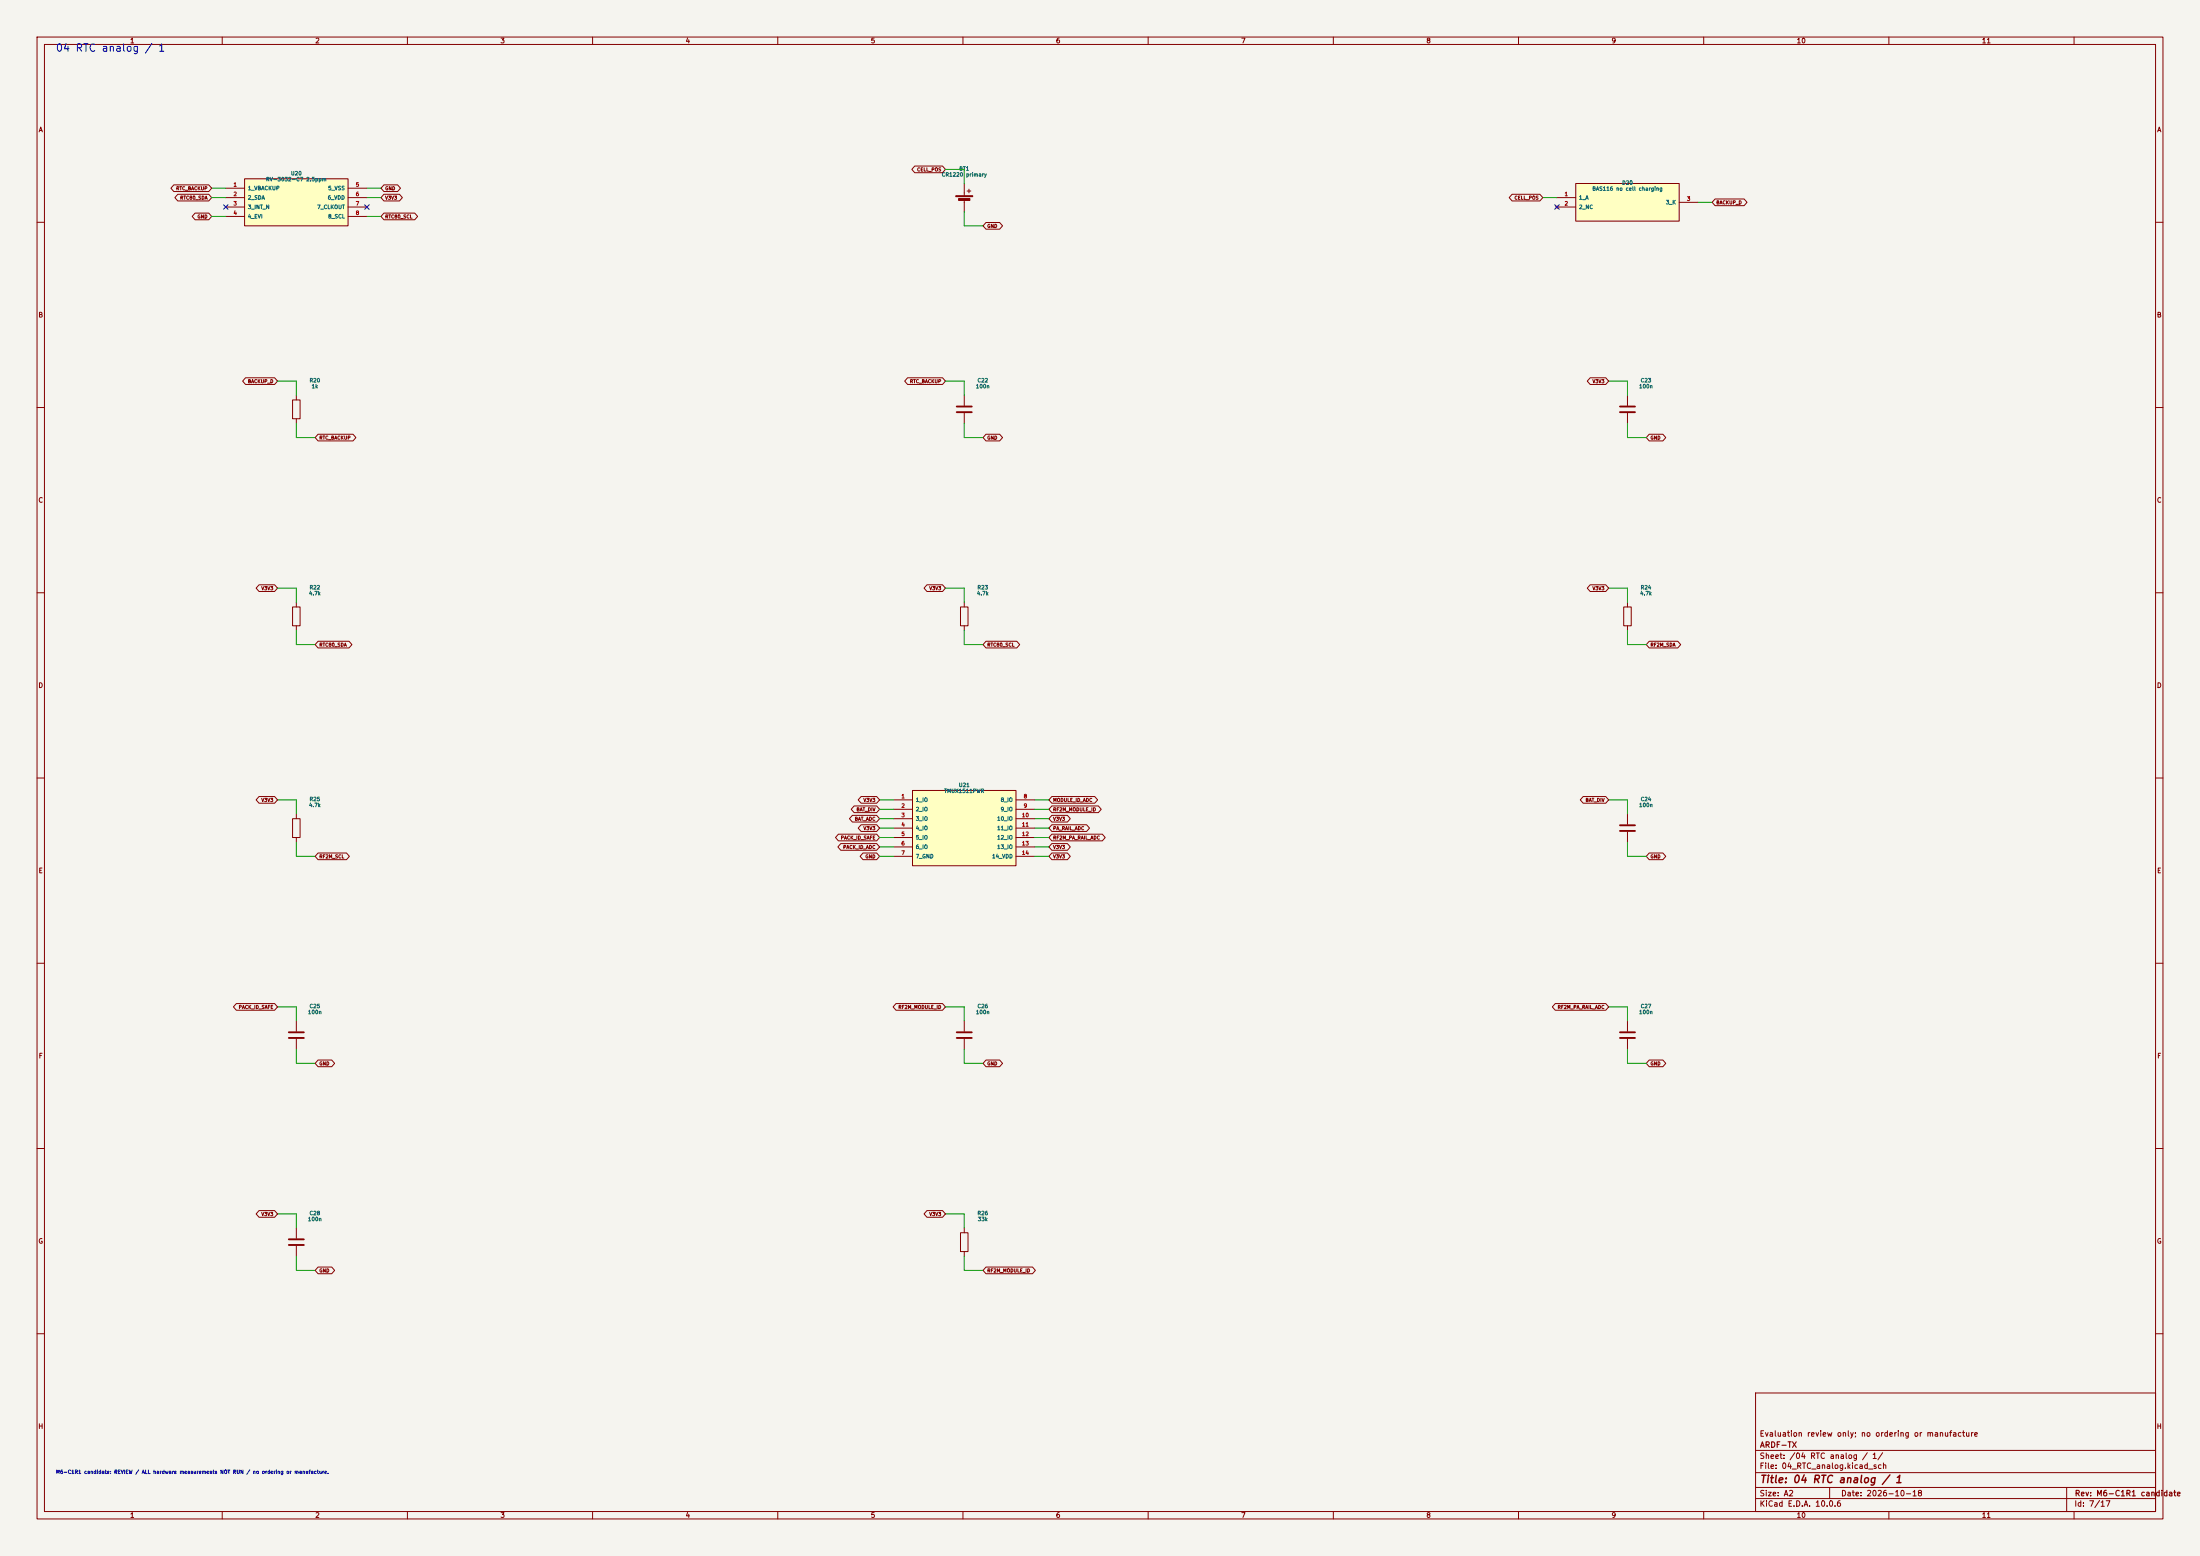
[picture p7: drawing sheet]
(kicad_sch (version 20250114) (generator "eeschema") (generator_version "10.0") (paper "A2") (title_block (title "04 RTC analog / 1") (date "2026-10-18") (rev "M6-C1R1 candidate") (company "ARDF-TX") (comment 1 "Evaluation review only; no ordering or manufacture")) (lib_symbols (symbol "ARDF_CTL:Battery_Cell" (pin_numbers (hide yes)) (pin_names (offset 0) (hide yes)) (exclude_from_sim no) (in_bom yes) (on_board yes) (in_pos_files yes) (duplicate_pin_numbers_are_jumpers no) (property "Reference" "BT" (at 2.54 2.54 0) (show_name no) (do_not_autoplace no) (effects (font (size 1.27 1.27)) (justify left))) (property "Value" "Battery_Cell" (at 2.54 0 0) (show_name no) (do_not_autoplace no) (effects (font (size 1.27 1.27)) (justify left))) (property "Footprint" "" (at 0 1.524 90) (show_name no) (do_not_autoplace no) (hide yes) (effects (font (size 1.27 1.27)))) (property "Datasheet" "" (at 0 1.524 90) (show_name no) (do_not_autoplace no) (hide yes) (effects (font (size 1.27 1.27)))) (property "Description" "Single-cell battery" (at 0 0 0) (show_name no) (do_not_autoplace no) (hide yes) (effects (font (size 1.27 1.27)))) (property "Sim.Device" "V" (at 0 0 0) (show_name no) (do_not_autoplace no) (hide yes) (effects (font (size 1.27 1.27)))) (property "Sim.Type" "DC" (at 0 0 0) (show_name no) (do_not_autoplace no) (hide yes) (effects (font (size 1.27 1.27)))) (property "Sim.Pins" "1=+ 2=-" (at 0 0 0) (show_name no) (do_not_autoplace no) (hide yes) (effects (font (size 1.27 1.27)))) (property "ki_keywords" "battery cell" (at 0 0 0) (show_name no) (do_not_autoplace no) (hide yes) (effects (font (size 1.27 1.27)))) (symbol "Battery_Cell_0_1" (rectangle (start -2.286 1.778) (end 2.286 1.524) (stroke (width 0) (type default)) (fill (type outline))) (rectangle (start -1.524 1.016) (end 1.524 0.508) (stroke (width 0) (type default)) (fill (type outline))) (polyline (pts (xy 0 1.778) (xy 0 2.54)) (stroke (width 0) (type default)) (fill (type none))) (polyline (pts (xy 0 0.762) (xy 0 0)) (stroke (width 0) (type default)) (fill (type none))) (polyline (pts (xy 0.762 3.048) (xy 1.778 3.048)) (stroke (width 0.254) (type default)) (fill (type none))) (polyline (pts (xy 1.27 3.556) (xy 1.27 2.54)) (stroke (width 0.254) (type default)) (fill (type none)))) (symbol "Battery_Cell_1_1" (pin passive line (at 0 5.08 270) (length 2.54) (name "+" (effects (font (size 1.27 1.27)))) (number "1" (effects (font (size 1.27 1.27))))) (pin passive line (at 0 -2.54 90) (length 2.54) (name "-" (effects (font (size 1.27 1.27)))) (number "2" (effects (font (size 1.27 1.27)))))) (embedded_fonts no)) (symbol "ARDF_CTL:C" (pin_numbers (hide yes)) (pin_names (offset 0.254)) (exclude_from_sim no) (in_bom yes) (on_board yes) (in_pos_files yes) (duplicate_pin_numbers_are_jumpers no) (property "Reference" "C" (at 0.635 2.54 0) (show_name no) (do_not_autoplace no) (effects (font (size 1.27 1.27)) (justify left))) (property "Value" "C" (at 0.635 -2.54 0) (show_name no) (do_not_autoplace no) (effects (font (size 1.27 1.27)) (justify left))) (property "Footprint" "" (at 0.9652 -3.81 0) (show_name no) (do_not_autoplace no) (hide yes) (effects (font (size 1.27 1.27)))) (property "Datasheet" "" (at 0 0 0) (show_name no) (do_not_autoplace no) (hide yes) (effects (font (size 1.27 1.27)))) (property "Description" "Unpolarized capacitor" (at 0 0 0) (show_name no) (do_not_autoplace no) (hide yes) (effects (font (size 1.27 1.27)))) (property "ki_keywords" "cap capacitor" (at 0 0 0) (show_name no) (do_not_autoplace no) (hide yes) (effects (font (size 1.27 1.27)))) (property "ki_fp_filters" "C_*" (at 0 0 0) (show_name no) (do_not_autoplace no) (hide yes) (effects (font (size 1.27 1.27)))) (symbol "C_0_1" (polyline (pts (xy -2.032 0.762) (xy 2.032 0.762)) (stroke (width 0.508) (type default)) (fill (type none))) (polyline (pts (xy -2.032 -0.762) (xy 2.032 -0.762)) (stroke (width 0.508) (type default)) (fill (type none)))) (symbol "C_1_1" (pin passive line (at 0 3.81 270) (length 2.794) (name "" (effects (font (size 1.27 1.27)))) (number "1" (effects (font (size 1.27 1.27))))) (pin passive line (at 0 -3.81 90) (length 2.794) (name "" (effects (font (size 1.27 1.27)))) (number "2" (effects (font (size 1.27 1.27)))))) (embedded_fonts no)) (symbol "ARDF_CTL:M6_D20" (pin_names (offset 0.762)) (in_bom yes) (on_board yes) (property "Reference" "U" (at 0 7.08 0) (effects (font (size 1.27 1.27)))) (property "Value" "M6_D20" (at 0 -7.08 0) (effects (font (size 1.27 1.27)))) (symbol "M6_D20_0_1" (rectangle (start -13.97 5.08) (end 13.97 -5.08) (stroke (width 0.254) (type default)) (fill (type background)))) (symbol "M6_D20_1_1" (pin passive line (at -19.05 1.27 0) (length 5.08) (name "1_A" (effects (font (size 1.016 1.016)))) (number "1" (effects (font (size 1.016 1.016))))) (pin no_connect line (at -19.05 -1.27 0) (length 5.08) (name "2_NC" (effects (font (size 1.016 1.016)))) (number "2" (effects (font (size 1.016 1.016))))) (pin passive line (at 19.05 0.0 180) (length 5.08) (name "3_K" (effects (font (size 1.016 1.016)))) (number "3" (effects (font (size 1.016 1.016))))))) (symbol "ARDF_CTL:M6_U20" (pin_names (offset 0.762)) (in_bom yes) (on_board yes) (property "Reference" "U" (at 0 8.35 0) (effects (font (size 1.27 1.27)))) (property "Value" "M6_U20" (at 0 -8.35 0) (effects (font (size 1.27 1.27)))) (symbol "M6_U20_0_1" (rectangle (start -13.97 6.35) (end 13.97 -6.35) (stroke (width 0.254) (type default)) (fill (type background)))) (symbol "M6_U20_1_1" (pin power_in line (at -19.05 3.81 0) (length 5.08) (name "1_VBACKUP" (effects (font (size 1.016 1.016)))) (number "1" (effects (font (size 1.016 1.016))))) (pin bidirectional line (at -19.05 1.27 0) (length 5.08) (name "2_SDA" (effects (font (size 1.016 1.016)))) (number "2" (effects (font (size 1.016 1.016))))) (pin open_collector line (at -19.05 -1.27 0) (length 5.08) (name "3_INT_N" (effects (font (size 1.016 1.016)))) (number "3" (effects (font (size 1.016 1.016))))) (pin input line (at -19.05 -3.81 0) (length 5.08) (name "4_EVI" (effects (font (size 1.016 1.016)))) (number "4" (effects (font (size 1.016 1.016))))) (pin power_in line (at 19.05 3.81 180) (length 5.08) (name "5_VSS" (effects (font (size 1.016 1.016)))) (number "5" (effects (font (size 1.016 1.016))))) (pin power_in line (at 19.05 1.27 180) (length 5.08) (name "6_VDD" (effects (font (size 1.016 1.016)))) (number "6" (effects (font (size 1.016 1.016))))) (pin output line (at 19.05 -1.27 180) (length 5.08) (name "7_CLKOUT" (effects (font (size 1.016 1.016)))) (number "7" (effects (font (size 1.016 1.016))))) (pin input line (at 19.05 -3.81 180) (length 5.08) (name "8_SCL" (effects (font (size 1.016 1.016)))) (number "8" (effects (font (size 1.016 1.016))))))) (symbol "ARDF_CTL:M6_U21" (pin_names (offset 0.762)) (in_bom yes) (on_board yes) (property "Reference" "U" (at 0 12.16 0) (effects (font (size 1.27 1.27)))) (property "Value" "M6_U21" (at 0 -12.16 0) (effects (font (size 1.27 1.27)))) (symbol "M6_U21_0_1" (rectangle (start -13.97 10.16) (end 13.97 -10.16) (stroke (width 0.254) (type default)) (fill (type background)))) (symbol "M6_U21_1_1" (pin passive line (at -19.05 7.62 0) (length 5.08) (name "1_IO" (effects (font (size 1.016 1.016)))) (number "1" (effects (font (size 1.016 1.016))))) (pin passive line (at -19.05 5.08 0) (length 5.08) (name "2_IO" (effects (font (size 1.016 1.016)))) (number "2" (effects (font (size 1.016 1.016))))) (pin passive line (at -19.05 2.54 0) (length 5.08) (name "3_IO" (effects (font (size 1.016 1.016)))) (number "3" (effects (font (size 1.016 1.016))))) (pin passive line (at -19.05 0.0 0) (length 5.08) (name "4_IO" (effects (font (size 1.016 1.016)))) (number "4" (effects (font (size 1.016 1.016))))) (pin passive line (at -19.05 -2.54 0) (length 5.08) (name "5_IO" (effects (font (size 1.016 1.016)))) (number "5" (effects (font (size 1.016 1.016))))) (pin passive line (at -19.05 -5.079999999999999 0) (length 5.08) (name "6_IO" (effects (font (size 1.016 1.016)))) (number "6" (effects (font (size 1.016 1.016))))) (pin power_in line (at -19.05 -7.62 0) (length 5.08) (name "7_GND" (effects (font (size 1.016 1.016)))) (number "7" (effects (font (size 1.016 1.016))))) (pin passive line (at 19.05 7.62 180) (length 5.08) (name "8_IO" (effects (font (size 1.016 1.016)))) (number "8" (effects (font (size 1.016 1.016))))) (pin passive line (at 19.05 5.08 180) (length 5.08) (name "9_IO" (effects (font (size 1.016 1.016)))) (number "9" (effects (font (size 1.016 1.016))))) (pin passive line (at 19.05 2.54 180) (length 5.08) (name "10_IO" (effects (font (size 1.016 1.016)))) (number "10" (effects (font (size 1.016 1.016))))) (pin passive line (at 19.05 0.0 180) (length 5.08) (name "11_IO" (effects (font (size 1.016 1.016)))) (number "11" (effects (font (size 1.016 1.016))))) (pin passive line (at 19.05 -2.54 180) (length 5.08) (name "12_IO" (effects (font (size 1.016 1.016)))) (number "12" (effects (font (size 1.016 1.016))))) (pin passive line (at 19.05 -5.079999999999999 180) (length 5.08) (name "13_IO" (effects (font (size 1.016 1.016)))) (number "13" (effects (font (size 1.016 1.016))))) (pin power_in line (at 19.05 -7.62 180) (length 5.08) (name "14_VDD" (effects (font (size 1.016 1.016)))) (number "14" (effects (font (size 1.016 1.016))))))) (symbol "ARDF_CTL:R" (pin_numbers (hide yes)) (pin_names (offset 0)) (exclude_from_sim no) (in_bom yes) (on_board yes) (in_pos_files yes) (duplicate_pin_numbers_are_jumpers no) (property "Reference" "R" (at 2.032 0 90) (show_name no) (do_not_autoplace no) (effects (font (size 1.27 1.27)))) (property "Value" "R" (at 0 0 90) (show_name no) (do_not_autoplace no) (effects (font (size 1.27 1.27)))) (property "Footprint" "" (at -1.778 0 90) (show_name no) (do_not_autoplace no) (hide yes) (effects (font (size 1.27 1.27)))) (property "Datasheet" "" (at 0 0 0) (show_name no) (do_not_autoplace no) (hide yes) (effects (font (size 1.27 1.27)))) (property "Description" "Resistor" (at 0 0 0) (show_name no) (do_not_autoplace no) (hide yes) (effects (font (size 1.27 1.27)))) (property "ki_keywords" "R res resistor" (at 0 0 0) (show_name no) (do_not_autoplace no) (hide yes) (effects (font (size 1.27 1.27)))) (property "ki_fp_filters" "R_*" (at 0 0 0) (show_name no) (do_not_autoplace no) (hide yes) (effects (font (size 1.27 1.27)))) (symbol "R_0_1" (rectangle (start -1.016 -2.54) (end 1.016 2.54) (stroke (width 0.254) (type default)) (fill (type none)))) (symbol "R_1_1" (pin passive line (at 0 3.81 270) (length 1.27) (name "" (effects (font (size 1.27 1.27)))) (number "1" (effects (font (size 1.27 1.27))))) (pin passive line (at 0 -3.81 90) (length 1.27) (name "" (effects (font (size 1.27 1.27)))) (number "2" (effects (font (size 1.27 1.27)))))) (embedded_fonts no)))
(text "04 RTC analog / 1" (at 15 12 0) (effects (font (size 2 2)) (justify left top)))
(symbol (lib_id "ARDF_CTL:M6_U20") (at 80.01 54.61 0) (unit 1) (in_bom yes) (on_board yes) (dnp no) (property "Reference" "U20" (at 80.01 46.8 0) (effects (font (size 1.0 1.0)))) (property "Value" "RV-3032-C7 2.5ppm" (at 80.01 48.4 0) (effects (font (size 1.0 1.0)))) (property "Footprint" "ARDF_CTL:RV3032_C7" (at 80.01 54.61 0) (effects (font (size 1.27 1.27)) (hide yes))) (property "Datasheet" "https://www.microcrystal.com/fileadmin/Media/Products/RTC/App.Manual/RV-3032-C7_App-Manual.pdf" (at 80.01 54.61 0) (effects (font (size 1.27 1.27)) (hide yes))) (property "MPN" "RV-3032-C7-32.768KHZ-2.5PPM-TA-QA" (at 80.01 54.61 0) (effects (font (size 1.27 1.27)) (hide yes))) (property "Population" "ALL" (at 80.01 54.61 0) (effects (font (size 1.27 1.27)) (hide yes))) (property "Function" "04_RTC_analog" (at 80.01 54.61 0) (effects (font (size 1.27 1.27)) (hide yes))) (property "Engineering_Note" "Program BSM=10 LSM, TCM=OFF, NCLKE=1. Factory backup disabled. Readback and validity required before ARM." (at 80.01 54.61 0) (effects (font (size 1.27 1.27)) (hide yes))) (property "Status" "EVALUATION / NOT RELEASED" (at 80.01 54.61 0) (effects (font (size 1.27 1.27)) (hide yes))))
(wire (pts (xy 60.9600 50.8000) (xy 57.1500 50.8000)) (stroke (width 0) (type default)))
(global_label "RTC_BACKUP" (shape bidirectional) (at 57.1500 50.8000 0) (fields_autoplaced yes) (effects (font (size 0.9 0.9)) (justify right)))
(wire (pts (xy 60.9600 53.3400) (xy 57.1500 53.3400)) (stroke (width 0) (type default)))
(global_label "RTC80_SDA" (shape bidirectional) (at 57.1500 53.3400 0) (fields_autoplaced yes) (effects (font (size 0.9 0.9)) (justify right)))
(no_connect (at 60.9600 55.8800))
(wire (pts (xy 60.9600 58.4200) (xy 57.1500 58.4200)) (stroke (width 0) (type default)))
(global_label "GND" (shape bidirectional) (at 57.1500 58.4200 0) (fields_autoplaced yes) (effects (font (size 0.9 0.9)) (justify right)))
(wire (pts (xy 99.0600 50.8000) (xy 102.8700 50.8000)) (stroke (width 0) (type default)))
(global_label "GND" (shape bidirectional) (at 102.8700 50.8000 180) (fields_autoplaced yes) (effects (font (size 0.9 0.9)) (justify left)))
(wire (pts (xy 99.0600 53.3400) (xy 102.8700 53.3400)) (stroke (width 0) (type default)))
(global_label "V3V3" (shape bidirectional) (at 102.8700 53.3400 180) (fields_autoplaced yes) (effects (font (size 0.9 0.9)) (justify left)))
(no_connect (at 99.0600 55.8800))
(wire (pts (xy 99.0600 58.4200) (xy 102.8700 58.4200)) (stroke (width 0) (type default)))
(global_label "RTC80_SCL" (shape bidirectional) (at 102.8700 58.4200 180) (fields_autoplaced yes) (effects (font (size 0.9 0.9)) (justify left)))
(symbol (lib_id "ARDF_CTL:Battery_Cell") (at 260.35 54.61 0) (unit 1) (in_bom yes) (on_board yes) (dnp no) (property "Reference" "BT1" (at 260.35 45.53 0) (effects (font (size 1.0 1.0)))) (property "Value" "CR1220 primary" (at 260.35 47.13 0) (effects (font (size 1.0 1.0)))) (property "Footprint" "ARDF_CTL:BatteryHolder_Keystone_3000_1x12mm_CTL" (at 260.35 54.61 0) (effects (font (size 1.27 1.27)) (hide yes))) (property "Datasheet" "" (at 260.35 54.61 0) (effects (font (size 1.27 1.27)) (hide yes))) (property "MPN" "3000" (at 260.35 54.61 0) (effects (font (size 1.27 1.27)) (hide yes))) (property "Population" "ALL" (at 260.35 54.61 0) (effects (font (size 1.27 1.27)) (hide yes))) (property "Function" "04_RTC_analog" (at 260.35 54.61 0) (effects (font (size 1.27 1.27)) (hide yes))) (property "Engineering_Note" "Holder only. Primary cell external line item. No charging." (at 260.35 54.61 0) (effects (font (size 1.27 1.27)) (hide yes))) (property "Status" "EVALUATION / NOT RELEASED" (at 260.35 54.61 0) (effects (font (size 1.27 1.27)) (hide yes))))
(wire (pts (xy 260.3500 49.5300) (xy 260.3500 45.7200)) (stroke (width 0) (type default)))
(wire (pts (xy 260.3500 45.7200) (xy 255.2700 45.7200)) (stroke (width 0) (type default)))
(global_label "CELL_POS" (shape bidirectional) (at 255.2700 45.7200 0) (fields_autoplaced yes) (effects (font (size 0.9 0.9)) (justify right)))
(wire (pts (xy 260.3500 57.1500) (xy 260.3500 60.9600)) (stroke (width 0) (type default)))
(wire (pts (xy 260.3500 60.9600) (xy 265.4300 60.9600)) (stroke (width 0) (type default)))
(global_label "GND" (shape bidirectional) (at 265.4300 60.9600 180) (fields_autoplaced yes) (effects (font (size 0.9 0.9)) (justify left)))
(symbol (lib_id "ARDF_CTL:M6_D20") (at 439.42 54.61 0) (unit 1) (in_bom yes) (on_board yes) (dnp no) (property "Reference" "D20" (at 439.42 49.339999999999996 0) (effects (font (size 1.0 1.0)))) (property "Value" "BAS116 no cell charging" (at 439.42 50.94 0) (effects (font (size 1.0 1.0)))) (property "Footprint" "ARDF_CTL:SOT-23_CTL" (at 439.42 54.61 0) (effects (font (size 1.27 1.27)) (hide yes))) (property "Datasheet" "https://assets.nexperia.com/documents/data-sheet/BAS116.pdf" (at 439.42 54.61 0) (effects (font (size 1.27 1.27)) (hide yes))) (property "MPN" "BAS116,115" (at 439.42 54.61 0) (effects (font (size 1.27 1.27)) (hide yes))) (property "Population" "ALL" (at 439.42 54.61 0) (effects (font (size 1.27 1.27)) (hide yes))) (property "Function" "04_RTC_analog" (at 439.42 54.61 0) (effects (font (size 1.27 1.27)) (hide yes))) (property "Engineering_Note" "" (at 439.42 54.61 0) (effects (font (size 1.27 1.27)) (hide yes))) (property "Status" "EVALUATION / NOT RELEASED" (at 439.42 54.61 0) (effects (font (size 1.27 1.27)) (hide yes))))
(wire (pts (xy 420.3700 53.3400) (xy 416.5600 53.3400)) (stroke (width 0) (type default)))
(global_label "CELL_POS" (shape bidirectional) (at 416.5600 53.3400 0) (fields_autoplaced yes) (effects (font (size 0.9 0.9)) (justify right)))
(no_connect (at 420.3700 55.8800))
(wire (pts (xy 458.4700 54.6100) (xy 462.2800 54.6100)) (stroke (width 0) (type default)))
(global_label "BACKUP_D" (shape bidirectional) (at 462.2800 54.6100 180) (fields_autoplaced yes) (effects (font (size 0.9 0.9)) (justify left)))
(symbol (lib_id "ARDF_CTL:R") (at 80.01 110.49 0) (unit 1) (in_bom yes) (on_board yes) (dnp no) (property "Reference" "R20" (at 85.01 102.67999999999999 0) (effects (font (size 1.0 1.0)))) (property "Value" "1k" (at 85.01 104.27999999999999 0) (effects (font (size 1.0 1.0)))) (property "Footprint" "ARDF_CTL:R_0603_1608Metric_CTL" (at 85.01 110.49 0) (effects (font (size 1.27 1.27)) (hide yes))) (property "Datasheet" "" (at 85.01 110.49 0) (effects (font (size 1.27 1.27)) (hide yes))) (property "MPN" "RC0603FR-071KL" (at 85.01 110.49 0) (effects (font (size 1.27 1.27)) (hide yes))) (property "Population" "ALL" (at 85.01 110.49 0) (effects (font (size 1.27 1.27)) (hide yes))) (property "Function" "04_RTC_analog" (at 85.01 110.49 0) (effects (font (size 1.27 1.27)) (hide yes))) (property "Engineering_Note" "Yageo RC0603 1%, 0.1W" (at 85.01 110.49 0) (effects (font (size 1.27 1.27)) (hide yes))) (property "Status" "EVALUATION / NOT RELEASED" (at 85.01 110.49 0) (effects (font (size 1.27 1.27)) (hide yes))))
(wire (pts (xy 80.0100 106.6800) (xy 80.0100 102.8700)) (stroke (width 0) (type default)))
(wire (pts (xy 80.0100 102.8700) (xy 74.9300 102.8700)) (stroke (width 0) (type default)))
(global_label "BACKUP_D" (shape bidirectional) (at 74.9300 102.8700 0) (fields_autoplaced yes) (effects (font (size 0.9 0.9)) (justify right)))
(wire (pts (xy 80.0100 114.3000) (xy 80.0100 118.1100)) (stroke (width 0) (type default)))
(wire (pts (xy 80.0100 118.1100) (xy 85.0900 118.1100)) (stroke (width 0) (type default)))
(global_label "RTC_BACKUP" (shape bidirectional) (at 85.0900 118.1100 180) (fields_autoplaced yes) (effects (font (size 0.9 0.9)) (justify left)))
(symbol (lib_id "ARDF_CTL:C") (at 260.35 110.49 0) (unit 1) (in_bom yes) (on_board yes) (dnp no) (property "Reference" "C22" (at 265.35 102.67999999999999 0) (effects (font (size 1.0 1.0)))) (property "Value" "100n" (at 265.35 104.27999999999999 0) (effects (font (size 1.0 1.0)))) (property "Footprint" "ARDF_CTL:C_0603_1608Metric_CTL" (at 265.35 110.49 0) (effects (font (size 1.27 1.27)) (hide yes))) (property "Datasheet" "" (at 265.35 110.49 0) (effects (font (size 1.27 1.27)) (hide yes))) (property "MPN" "CL10B104KB8NNNC" (at 265.35 110.49 0) (effects (font (size 1.27 1.27)) (hide yes))) (property "Population" "ALL" (at 265.35 110.49 0) (effects (font (size 1.27 1.27)) (hide yes))) (property "Function" "04_RTC_analog" (at 265.35 110.49 0) (effects (font (size 1.27 1.27)) (hide yes))) (property "Engineering_Note" "" (at 265.35 110.49 0) (effects (font (size 1.27 1.27)) (hide yes))) (property "Status" "EVALUATION / NOT RELEASED" (at 265.35 110.49 0) (effects (font (size 1.27 1.27)) (hide yes))))
(wire (pts (xy 260.3500 106.6800) (xy 260.3500 102.8700)) (stroke (width 0) (type default)))
(wire (pts (xy 260.3500 102.8700) (xy 255.2700 102.8700)) (stroke (width 0) (type default)))
(global_label "RTC_BACKUP" (shape bidirectional) (at 255.2700 102.8700 0) (fields_autoplaced yes) (effects (font (size 0.9 0.9)) (justify right)))
(wire (pts (xy 260.3500 114.3000) (xy 260.3500 118.1100)) (stroke (width 0) (type default)))
(wire (pts (xy 260.3500 118.1100) (xy 265.4300 118.1100)) (stroke (width 0) (type default)))
(global_label "GND" (shape bidirectional) (at 265.4300 118.1100 180) (fields_autoplaced yes) (effects (font (size 0.9 0.9)) (justify left)))
(symbol (lib_id "ARDF_CTL:C") (at 439.42 110.49 0) (unit 1) (in_bom yes) (on_board yes) (dnp no) (property "Reference" "C23" (at 444.42 102.67999999999999 0) (effects (font (size 1.0 1.0)))) (property "Value" "100n" (at 444.42 104.27999999999999 0) (effects (font (size 1.0 1.0)))) (property "Footprint" "ARDF_CTL:C_0603_1608Metric_CTL" (at 444.42 110.49 0) (effects (font (size 1.27 1.27)) (hide yes))) (property "Datasheet" "" (at 444.42 110.49 0) (effects (font (size 1.27 1.27)) (hide yes))) (property "MPN" "CL10B104KB8NNNC" (at 444.42 110.49 0) (effects (font (size 1.27 1.27)) (hide yes))) (property "Population" "ALL" (at 444.42 110.49 0) (effects (font (size 1.27 1.27)) (hide yes))) (property "Function" "04_RTC_analog" (at 444.42 110.49 0) (effects (font (size 1.27 1.27)) (hide yes))) (property "Engineering_Note" "" (at 444.42 110.49 0) (effects (font (size 1.27 1.27)) (hide yes))) (property "Status" "EVALUATION / NOT RELEASED" (at 444.42 110.49 0) (effects (font (size 1.27 1.27)) (hide yes))))
(wire (pts (xy 439.4200 106.6800) (xy 439.4200 102.8700)) (stroke (width 0) (type default)))
(wire (pts (xy 439.4200 102.8700) (xy 434.3400 102.8700)) (stroke (width 0) (type default)))
(global_label "V3V3" (shape bidirectional) (at 434.3400 102.8700 0) (fields_autoplaced yes) (effects (font (size 0.9 0.9)) (justify right)))
(wire (pts (xy 439.4200 114.3000) (xy 439.4200 118.1100)) (stroke (width 0) (type default)))
(wire (pts (xy 439.4200 118.1100) (xy 444.5000 118.1100)) (stroke (width 0) (type default)))
(global_label "GND" (shape bidirectional) (at 444.5000 118.1100 180) (fields_autoplaced yes) (effects (font (size 0.9 0.9)) (justify left)))
(symbol (lib_id "ARDF_CTL:R") (at 80.01 166.37 0) (unit 1) (in_bom yes) (on_board yes) (dnp no) (property "Reference" "R22" (at 85.01 158.56 0) (effects (font (size 1.0 1.0)))) (property "Value" "4.7k" (at 85.01 160.16 0) (effects (font (size 1.0 1.0)))) (property "Footprint" "ARDF_CTL:R_0603_1608Metric_CTL" (at 85.01 166.37 0) (effects (font (size 1.27 1.27)) (hide yes))) (property "Datasheet" "" (at 85.01 166.37 0) (effects (font (size 1.27 1.27)) (hide yes))) (property "MPN" "RC0603FR-074K7L" (at 85.01 166.37 0) (effects (font (size 1.27 1.27)) (hide yes))) (property "Population" "ALL" (at 85.01 166.37 0) (effects (font (size 1.27 1.27)) (hide yes))) (property "Function" "04_RTC_analog" (at 85.01 166.37 0) (effects (font (size 1.27 1.27)) (hide yes))) (property "Engineering_Note" "Yageo RC0603 1%, 0.1W" (at 85.01 166.37 0) (effects (font (size 1.27 1.27)) (hide yes))) (property "Status" "EVALUATION / NOT RELEASED" (at 85.01 166.37 0) (effects (font (size 1.27 1.27)) (hide yes))))
(wire (pts (xy 80.0100 162.5600) (xy 80.0100 158.7500)) (stroke (width 0) (type default)))
(wire (pts (xy 80.0100 158.7500) (xy 74.9300 158.7500)) (stroke (width 0) (type default)))
(global_label "V3V3" (shape bidirectional) (at 74.9300 158.7500 0) (fields_autoplaced yes) (effects (font (size 0.9 0.9)) (justify right)))
(wire (pts (xy 80.0100 170.1800) (xy 80.0100 173.9900)) (stroke (width 0) (type default)))
(wire (pts (xy 80.0100 173.9900) (xy 85.0900 173.9900)) (stroke (width 0) (type default)))
(global_label "RTC80_SDA" (shape bidirectional) (at 85.0900 173.9900 180) (fields_autoplaced yes) (effects (font (size 0.9 0.9)) (justify left)))
(symbol (lib_id "ARDF_CTL:R") (at 260.35 166.37 0) (unit 1) (in_bom yes) (on_board yes) (dnp no) (property "Reference" "R23" (at 265.35 158.56 0) (effects (font (size 1.0 1.0)))) (property "Value" "4.7k" (at 265.35 160.16 0) (effects (font (size 1.0 1.0)))) (property "Footprint" "ARDF_CTL:R_0603_1608Metric_CTL" (at 265.35 166.37 0) (effects (font (size 1.27 1.27)) (hide yes))) (property "Datasheet" "" (at 265.35 166.37 0) (effects (font (size 1.27 1.27)) (hide yes))) (property "MPN" "RC0603FR-074K7L" (at 265.35 166.37 0) (effects (font (size 1.27 1.27)) (hide yes))) (property "Population" "ALL" (at 265.35 166.37 0) (effects (font (size 1.27 1.27)) (hide yes))) (property "Function" "04_RTC_analog" (at 265.35 166.37 0) (effects (font (size 1.27 1.27)) (hide yes))) (property "Engineering_Note" "Yageo RC0603 1%, 0.1W" (at 265.35 166.37 0) (effects (font (size 1.27 1.27)) (hide yes))) (property "Status" "EVALUATION / NOT RELEASED" (at 265.35 166.37 0) (effects (font (size 1.27 1.27)) (hide yes))))
(wire (pts (xy 260.3500 162.5600) (xy 260.3500 158.7500)) (stroke (width 0) (type default)))
(wire (pts (xy 260.3500 158.7500) (xy 255.2700 158.7500)) (stroke (width 0) (type default)))
(global_label "V3V3" (shape bidirectional) (at 255.2700 158.7500 0) (fields_autoplaced yes) (effects (font (size 0.9 0.9)) (justify right)))
(wire (pts (xy 260.3500 170.1800) (xy 260.3500 173.9900)) (stroke (width 0) (type default)))
(wire (pts (xy 260.3500 173.9900) (xy 265.4300 173.9900)) (stroke (width 0) (type default)))
(global_label "RTC80_SCL" (shape bidirectional) (at 265.4300 173.9900 180) (fields_autoplaced yes) (effects (font (size 0.9 0.9)) (justify left)))
(symbol (lib_id "ARDF_CTL:R") (at 439.42 166.37 0) (unit 1) (in_bom yes) (on_board yes) (dnp no) (property "Reference" "R24" (at 444.42 158.56 0) (effects (font (size 1.0 1.0)))) (property "Value" "4.7k" (at 444.42 160.16 0) (effects (font (size 1.0 1.0)))) (property "Footprint" "ARDF_CTL:R_0603_1608Metric_CTL" (at 444.42 166.37 0) (effects (font (size 1.27 1.27)) (hide yes))) (property "Datasheet" "" (at 444.42 166.37 0) (effects (font (size 1.27 1.27)) (hide yes))) (property "MPN" "RC0603FR-074K7L" (at 444.42 166.37 0) (effects (font (size 1.27 1.27)) (hide yes))) (property "Population" "ALL" (at 444.42 166.37 0) (effects (font (size 1.27 1.27)) (hide yes))) (property "Function" "04_RTC_analog" (at 444.42 166.37 0) (effects (font (size 1.27 1.27)) (hide yes))) (property "Engineering_Note" "Yageo RC0603 1%, 0.1W" (at 444.42 166.37 0) (effects (font (size 1.27 1.27)) (hide yes))) (property "Status" "EVALUATION / NOT RELEASED" (at 444.42 166.37 0) (effects (font (size 1.27 1.27)) (hide yes))))
(wire (pts (xy 439.4200 162.5600) (xy 439.4200 158.7500)) (stroke (width 0) (type default)))
(wire (pts (xy 439.4200 158.7500) (xy 434.3400 158.7500)) (stroke (width 0) (type default)))
(global_label "V3V3" (shape bidirectional) (at 434.3400 158.7500 0) (fields_autoplaced yes) (effects (font (size 0.9 0.9)) (justify right)))
(wire (pts (xy 439.4200 170.1800) (xy 439.4200 173.9900)) (stroke (width 0) (type default)))
(wire (pts (xy 439.4200 173.9900) (xy 444.5000 173.9900)) (stroke (width 0) (type default)))
(global_label "RF2M_SDA" (shape bidirectional) (at 444.5000 173.9900 180) (fields_autoplaced yes) (effects (font (size 0.9 0.9)) (justify left)))
(symbol (lib_id "ARDF_CTL:R") (at 80.01 223.52 0) (unit 1) (in_bom yes) (on_board yes) (dnp no) (property "Reference" "R25" (at 85.01 215.71 0) (effects (font (size 1.0 1.0)))) (property "Value" "4.7k" (at 85.01 217.31 0) (effects (font (size 1.0 1.0)))) (property "Footprint" "ARDF_CTL:R_0603_1608Metric_CTL" (at 85.01 223.52 0) (effects (font (size 1.27 1.27)) (hide yes))) (property "Datasheet" "" (at 85.01 223.52 0) (effects (font (size 1.27 1.27)) (hide yes))) (property "MPN" "RC0603FR-074K7L" (at 85.01 223.52 0) (effects (font (size 1.27 1.27)) (hide yes))) (property "Population" "ALL" (at 85.01 223.52 0) (effects (font (size 1.27 1.27)) (hide yes))) (property "Function" "04_RTC_analog" (at 85.01 223.52 0) (effects (font (size 1.27 1.27)) (hide yes))) (property "Engineering_Note" "Yageo RC0603 1%, 0.1W" (at 85.01 223.52 0) (effects (font (size 1.27 1.27)) (hide yes))) (property "Status" "EVALUATION / NOT RELEASED" (at 85.01 223.52 0) (effects (font (size 1.27 1.27)) (hide yes))))
(wire (pts (xy 80.0100 219.7100) (xy 80.0100 215.9000)) (stroke (width 0) (type default)))
(wire (pts (xy 80.0100 215.9000) (xy 74.9300 215.9000)) (stroke (width 0) (type default)))
(global_label "V3V3" (shape bidirectional) (at 74.9300 215.9000 0) (fields_autoplaced yes) (effects (font (size 0.9 0.9)) (justify right)))
(wire (pts (xy 80.0100 227.3300) (xy 80.0100 231.1400)) (stroke (width 0) (type default)))
(wire (pts (xy 80.0100 231.1400) (xy 85.0900 231.1400)) (stroke (width 0) (type default)))
(global_label "RF2M_SCL" (shape bidirectional) (at 85.0900 231.1400 180) (fields_autoplaced yes) (effects (font (size 0.9 0.9)) (justify left)))
(symbol (lib_id "ARDF_CTL:M6_U21") (at 260.35 223.52 0) (unit 1) (in_bom yes) (on_board yes) (dnp no) (property "Reference" "U21" (at 260.35 211.9 0) (effects (font (size 1.0 1.0)))) (property "Value" "TMUX1511PWR" (at 260.35 213.5 0) (effects (font (size 1.0 1.0)))) (property "Footprint" "ARDF_CTL:TSSOP-14_4.4x5mm_P0.65mm_CTL" (at 260.35 223.52 0) (effects (font (size 1.27 1.27)) (hide yes))) (property "Datasheet" "https://www.ti.com/lit/ds/symlink/tmux1511.pdf" (at 260.35 223.52 0) (effects (font (size 1.27 1.27)) (hide yes))) (property "MPN" "TMUX1511PWR" (at 260.35 223.52 0) (effects (font (size 1.27 1.27)) (hide yes))) (property "Population" "ALL" (at 260.35 223.52 0) (effects (font (size 1.27 1.27)) (hide yes))) (property "Function" "04_RTC_analog" (at 260.35 223.52 0) (effects (font (size 1.27 1.27)) (hide yes))) (property "Engineering_Note" "Powered-off protected four analog channels. Signal limit3.6V for VDD<1.5V; powered limit min(2*VDD,5.5V). R1 PACK_ID protected independently of rail. ADC input sampling caps, PACK_ID: calibrated2.5dB ADC1, reject >=930mV; other ADC channels separately qualified" (at 260.35 223.52 0) (effects (font (size 1.27 1.27)) (hide yes))) (property "Status" "EVALUATION / NOT RELEASED" (at 260.35 223.52 0) (effects (font (size 1.27 1.27)) (hide yes))))
(wire (pts (xy 241.3000 215.9000) (xy 237.4900 215.9000)) (stroke (width 0) (type default)))
(global_label "V3V3" (shape bidirectional) (at 237.4900 215.9000 0) (fields_autoplaced yes) (effects (font (size 0.9 0.9)) (justify right)))
(wire (pts (xy 241.3000 218.4400) (xy 237.4900 218.4400)) (stroke (width 0) (type default)))
(global_label "BAT_DIV" (shape bidirectional) (at 237.4900 218.4400 0) (fields_autoplaced yes) (effects (font (size 0.9 0.9)) (justify right)))
(wire (pts (xy 241.3000 220.9800) (xy 237.4900 220.9800)) (stroke (width 0) (type default)))
(global_label "BAT_ADC" (shape bidirectional) (at 237.4900 220.9800 0) (fields_autoplaced yes) (effects (font (size 0.9 0.9)) (justify right)))
(wire (pts (xy 241.3000 223.5200) (xy 237.4900 223.5200)) (stroke (width 0) (type default)))
(global_label "V3V3" (shape bidirectional) (at 237.4900 223.5200 0) (fields_autoplaced yes) (effects (font (size 0.9 0.9)) (justify right)))
(wire (pts (xy 241.3000 226.0600) (xy 237.4900 226.0600)) (stroke (width 0) (type default)))
(global_label "PACK_ID_SAFE" (shape bidirectional) (at 237.4900 226.0600 0) (fields_autoplaced yes) (effects (font (size 0.9 0.9)) (justify right)))
(wire (pts (xy 241.3000 228.6000) (xy 237.4900 228.6000)) (stroke (width 0) (type default)))
(global_label "PACK_ID_ADC" (shape bidirectional) (at 237.4900 228.6000 0) (fields_autoplaced yes) (effects (font (size 0.9 0.9)) (justify right)))
(wire (pts (xy 241.3000 231.1400) (xy 237.4900 231.1400)) (stroke (width 0) (type default)))
(global_label "GND" (shape bidirectional) (at 237.4900 231.1400 0) (fields_autoplaced yes) (effects (font (size 0.9 0.9)) (justify right)))
(wire (pts (xy 279.4000 215.9000) (xy 283.2100 215.9000)) (stroke (width 0) (type default)))
(global_label "MODULE_ID_ADC" (shape bidirectional) (at 283.2100 215.9000 180) (fields_autoplaced yes) (effects (font (size 0.9 0.9)) (justify left)))
(wire (pts (xy 279.4000 218.4400) (xy 283.2100 218.4400)) (stroke (width 0) (type default)))
(global_label "RF2M_MODULE_ID" (shape bidirectional) (at 283.2100 218.4400 180) (fields_autoplaced yes) (effects (font (size 0.9 0.9)) (justify left)))
(wire (pts (xy 279.4000 220.9800) (xy 283.2100 220.9800)) (stroke (width 0) (type default)))
(global_label "V3V3" (shape bidirectional) (at 283.2100 220.9800 180) (fields_autoplaced yes) (effects (font (size 0.9 0.9)) (justify left)))
(wire (pts (xy 279.4000 223.5200) (xy 283.2100 223.5200)) (stroke (width 0) (type default)))
(global_label "PA_RAIL_ADC" (shape bidirectional) (at 283.2100 223.5200 180) (fields_autoplaced yes) (effects (font (size 0.9 0.9)) (justify left)))
(wire (pts (xy 279.4000 226.0600) (xy 283.2100 226.0600)) (stroke (width 0) (type default)))
(global_label "RF2M_PA_RAIL_ADC" (shape bidirectional) (at 283.2100 226.0600 180) (fields_autoplaced yes) (effects (font (size 0.9 0.9)) (justify left)))
(wire (pts (xy 279.4000 228.6000) (xy 283.2100 228.6000)) (stroke (width 0) (type default)))
(global_label "V3V3" (shape bidirectional) (at 283.2100 228.6000 180) (fields_autoplaced yes) (effects (font (size 0.9 0.9)) (justify left)))
(wire (pts (xy 279.4000 231.1400) (xy 283.2100 231.1400)) (stroke (width 0) (type default)))
(global_label "V3V3" (shape bidirectional) (at 283.2100 231.1400 180) (fields_autoplaced yes) (effects (font (size 0.9 0.9)) (justify left)))
(symbol (lib_id "ARDF_CTL:C") (at 439.42 223.52 0) (unit 1) (in_bom yes) (on_board yes) (dnp no) (property "Reference" "C24" (at 444.42 215.71 0) (effects (font (size 1.0 1.0)))) (property "Value" "100n" (at 444.42 217.31 0) (effects (font (size 1.0 1.0)))) (property "Footprint" "ARDF_CTL:C_0603_1608Metric_CTL" (at 444.42 223.52 0) (effects (font (size 1.27 1.27)) (hide yes))) (property "Datasheet" "" (at 444.42 223.52 0) (effects (font (size 1.27 1.27)) (hide yes))) (property "MPN" "CL10B104KB8NNNC" (at 444.42 223.52 0) (effects (font (size 1.27 1.27)) (hide yes))) (property "Population" "ALL" (at 444.42 223.52 0) (effects (font (size 1.27 1.27)) (hide yes))) (property "Function" "04_RTC_analog" (at 444.42 223.52 0) (effects (font (size 1.27 1.27)) (hide yes))) (property "Engineering_Note" "" (at 444.42 223.52 0) (effects (font (size 1.27 1.27)) (hide yes))) (property "Status" "EVALUATION / NOT RELEASED" (at 444.42 223.52 0) (effects (font (size 1.27 1.27)) (hide yes))))
(wire (pts (xy 439.4200 219.7100) (xy 439.4200 215.9000)) (stroke (width 0) (type default)))
(wire (pts (xy 439.4200 215.9000) (xy 434.3400 215.9000)) (stroke (width 0) (type default)))
(global_label "BAT_DIV" (shape bidirectional) (at 434.3400 215.9000 0) (fields_autoplaced yes) (effects (font (size 0.9 0.9)) (justify right)))
(wire (pts (xy 439.4200 227.3300) (xy 439.4200 231.1400)) (stroke (width 0) (type default)))
(wire (pts (xy 439.4200 231.1400) (xy 444.5000 231.1400)) (stroke (width 0) (type default)))
(global_label "GND" (shape bidirectional) (at 444.5000 231.1400 180) (fields_autoplaced yes) (effects (font (size 0.9 0.9)) (justify left)))
(symbol (lib_id "ARDF_CTL:C") (at 80.01 279.4 0) (unit 1) (in_bom yes) (on_board yes) (dnp no) (property "Reference" "C25" (at 85.01 271.59 0) (effects (font (size 1.0 1.0)))) (property "Value" "100n" (at 85.01 273.19 0) (effects (font (size 1.0 1.0)))) (property "Footprint" "ARDF_CTL:C_0603_1608Metric_CTL" (at 85.01 279.4 0) (effects (font (size 1.27 1.27)) (hide yes))) (property "Datasheet" "" (at 85.01 279.4 0) (effects (font (size 1.27 1.27)) (hide yes))) (property "MPN" "CL10B104KB8NNNC" (at 85.01 279.4 0) (effects (font (size 1.27 1.27)) (hide yes))) (property "Population" "ALL" (at 85.01 279.4 0) (effects (font (size 1.27 1.27)) (hide yes))) (property "Function" "04_RTC_analog" (at 85.01 279.4 0) (effects (font (size 1.27 1.27)) (hide yes))) (property "Engineering_Note" "" (at 85.01 279.4 0) (effects (font (size 1.27 1.27)) (hide yes))) (property "Status" "EVALUATION / NOT RELEASED" (at 85.01 279.4 0) (effects (font (size 1.27 1.27)) (hide yes))))
(wire (pts (xy 80.0100 275.5900) (xy 80.0100 271.7800)) (stroke (width 0) (type default)))
(wire (pts (xy 80.0100 271.7800) (xy 74.9300 271.7800)) (stroke (width 0) (type default)))
(global_label "PACK_ID_SAFE" (shape bidirectional) (at 74.9300 271.7800 0) (fields_autoplaced yes) (effects (font (size 0.9 0.9)) (justify right)))
(wire (pts (xy 80.0100 283.2100) (xy 80.0100 287.0200)) (stroke (width 0) (type default)))
(wire (pts (xy 80.0100 287.0200) (xy 85.0900 287.0200)) (stroke (width 0) (type default)))
(global_label "GND" (shape bidirectional) (at 85.0900 287.0200 180) (fields_autoplaced yes) (effects (font (size 0.9 0.9)) (justify left)))
(symbol (lib_id "ARDF_CTL:C") (at 260.35 279.4 0) (unit 1) (in_bom yes) (on_board yes) (dnp no) (property "Reference" "C26" (at 265.35 271.59 0) (effects (font (size 1.0 1.0)))) (property "Value" "100n" (at 265.35 273.19 0) (effects (font (size 1.0 1.0)))) (property "Footprint" "ARDF_CTL:C_0603_1608Metric_CTL" (at 265.35 279.4 0) (effects (font (size 1.27 1.27)) (hide yes))) (property "Datasheet" "" (at 265.35 279.4 0) (effects (font (size 1.27 1.27)) (hide yes))) (property "MPN" "CL10B104KB8NNNC" (at 265.35 279.4 0) (effects (font (size 1.27 1.27)) (hide yes))) (property "Population" "ALL" (at 265.35 279.4 0) (effects (font (size 1.27 1.27)) (hide yes))) (property "Function" "04_RTC_analog" (at 265.35 279.4 0) (effects (font (size 1.27 1.27)) (hide yes))) (property "Engineering_Note" "" (at 265.35 279.4 0) (effects (font (size 1.27 1.27)) (hide yes))) (property "Status" "EVALUATION / NOT RELEASED" (at 265.35 279.4 0) (effects (font (size 1.27 1.27)) (hide yes))))
(wire (pts (xy 260.3500 275.5900) (xy 260.3500 271.7800)) (stroke (width 0) (type default)))
(wire (pts (xy 260.3500 271.7800) (xy 255.2700 271.7800)) (stroke (width 0) (type default)))
(global_label "RF2M_MODULE_ID" (shape bidirectional) (at 255.2700 271.7800 0) (fields_autoplaced yes) (effects (font (size 0.9 0.9)) (justify right)))
(wire (pts (xy 260.3500 283.2100) (xy 260.3500 287.0200)) (stroke (width 0) (type default)))
(wire (pts (xy 260.3500 287.0200) (xy 265.4300 287.0200)) (stroke (width 0) (type default)))
(global_label "GND" (shape bidirectional) (at 265.4300 287.0200 180) (fields_autoplaced yes) (effects (font (size 0.9 0.9)) (justify left)))
(symbol (lib_id "ARDF_CTL:C") (at 439.42 279.4 0) (unit 1) (in_bom yes) (on_board yes) (dnp no) (property "Reference" "C27" (at 444.42 271.59 0) (effects (font (size 1.0 1.0)))) (property "Value" "100n" (at 444.42 273.19 0) (effects (font (size 1.0 1.0)))) (property "Footprint" "ARDF_CTL:C_0603_1608Metric_CTL" (at 444.42 279.4 0) (effects (font (size 1.27 1.27)) (hide yes))) (property "Datasheet" "" (at 444.42 279.4 0) (effects (font (size 1.27 1.27)) (hide yes))) (property "MPN" "CL10B104KB8NNNC" (at 444.42 279.4 0) (effects (font (size 1.27 1.27)) (hide yes))) (property "Population" "ALL" (at 444.42 279.4 0) (effects (font (size 1.27 1.27)) (hide yes))) (property "Function" "04_RTC_analog" (at 444.42 279.4 0) (effects (font (size 1.27 1.27)) (hide yes))) (property "Engineering_Note" "" (at 444.42 279.4 0) (effects (font (size 1.27 1.27)) (hide yes))) (property "Status" "EVALUATION / NOT RELEASED" (at 444.42 279.4 0) (effects (font (size 1.27 1.27)) (hide yes))))
(wire (pts (xy 439.4200 275.5900) (xy 439.4200 271.7800)) (stroke (width 0) (type default)))
(wire (pts (xy 439.4200 271.7800) (xy 434.3400 271.7800)) (stroke (width 0) (type default)))
(global_label "RF2M_PA_RAIL_ADC" (shape bidirectional) (at 434.3400 271.7800 0) (fields_autoplaced yes) (effects (font (size 0.9 0.9)) (justify right)))
(wire (pts (xy 439.4200 283.2100) (xy 439.4200 287.0200)) (stroke (width 0) (type default)))
(wire (pts (xy 439.4200 287.0200) (xy 444.5000 287.0200)) (stroke (width 0) (type default)))
(global_label "GND" (shape bidirectional) (at 444.5000 287.0200 180) (fields_autoplaced yes) (effects (font (size 0.9 0.9)) (justify left)))
(symbol (lib_id "ARDF_CTL:C") (at 80.01 335.28000000000003 0) (unit 1) (in_bom yes) (on_board yes) (dnp no) (property "Reference" "C28" (at 85.01 327.47 0) (effects (font (size 1.0 1.0)))) (property "Value" "100n" (at 85.01 329.07000000000005 0) (effects (font (size 1.0 1.0)))) (property "Footprint" "ARDF_CTL:C_0603_1608Metric_CTL" (at 85.01 335.28000000000003 0) (effects (font (size 1.27 1.27)) (hide yes))) (property "Datasheet" "" (at 85.01 335.28000000000003 0) (effects (font (size 1.27 1.27)) (hide yes))) (property "MPN" "CL10B104KB8NNNC" (at 85.01 335.28000000000003 0) (effects (font (size 1.27 1.27)) (hide yes))) (property "Population" "ALL" (at 85.01 335.28000000000003 0) (effects (font (size 1.27 1.27)) (hide yes))) (property "Function" "04_RTC_analog" (at 85.01 335.28000000000003 0) (effects (font (size 1.27 1.27)) (hide yes))) (property "Engineering_Note" "" (at 85.01 335.28000000000003 0) (effects (font (size 1.27 1.27)) (hide yes))) (property "Status" "EVALUATION / NOT RELEASED" (at 85.01 335.28000000000003 0) (effects (font (size 1.27 1.27)) (hide yes))))
(wire (pts (xy 80.0100 331.4700) (xy 80.0100 327.6600)) (stroke (width 0) (type default)))
(wire (pts (xy 80.0100 327.6600) (xy 74.9300 327.6600)) (stroke (width 0) (type default)))
(global_label "V3V3" (shape bidirectional) (at 74.9300 327.6600 0) (fields_autoplaced yes) (effects (font (size 0.9 0.9)) (justify right)))
(wire (pts (xy 80.0100 339.0900) (xy 80.0100 342.9000)) (stroke (width 0) (type default)))
(wire (pts (xy 80.0100 342.9000) (xy 85.0900 342.9000)) (stroke (width 0) (type default)))
(global_label "GND" (shape bidirectional) (at 85.0900 342.9000 180) (fields_autoplaced yes) (effects (font (size 0.9 0.9)) (justify left)))
(symbol (lib_id "ARDF_CTL:R") (at 260.35 335.28000000000003 0) (unit 1) (in_bom yes) (on_board yes) (dnp no) (property "Reference" "R26" (at 265.35 327.47 0) (effects (font (size 1.0 1.0)))) (property "Value" "33k" (at 265.35 329.07000000000005 0) (effects (font (size 1.0 1.0)))) (property "Footprint" "ARDF_CTL:R_0603_1608Metric_CTL" (at 265.35 335.28000000000003 0) (effects (font (size 1.27 1.27)) (hide yes))) (property "Datasheet" "" (at 265.35 335.28000000000003 0) (effects (font (size 1.27 1.27)) (hide yes))) (property "MPN" "RC0603FR-0733KL" (at 265.35 335.28000000000003 0) (effects (font (size 1.27 1.27)) (hide yes))) (property "Population" "RF2M" (at 265.35 335.28000000000003 0) (effects (font (size 1.27 1.27)) (hide yes))) (property "Function" "04_RTC_analog" (at 265.35 335.28000000000003 0) (effects (font (size 1.27 1.27)) (hide yes))) (property "Engineering_Note" "Yageo RC0603 1%, 0.1W" (at 265.35 335.28000000000003 0) (effects (font (size 1.27 1.27)) (hide yes))) (property "Status" "EVALUATION / NOT RELEASED" (at 265.35 335.28000000000003 0) (effects (font (size 1.27 1.27)) (hide yes))))
(wire (pts (xy 260.3500 331.4700) (xy 260.3500 327.6600)) (stroke (width 0) (type default)))
(wire (pts (xy 260.3500 327.6600) (xy 255.2700 327.6600)) (stroke (width 0) (type default)))
(global_label "V3V3" (shape bidirectional) (at 255.2700 327.6600 0) (fields_autoplaced yes) (effects (font (size 0.9 0.9)) (justify right)))
(wire (pts (xy 260.3500 339.0900) (xy 260.3500 342.9000)) (stroke (width 0) (type default)))
(wire (pts (xy 260.3500 342.9000) (xy 265.4300 342.9000)) (stroke (width 0) (type default)))
(global_label "RF2M_MODULE_ID" (shape bidirectional) (at 265.4300 342.9000 180) (fields_autoplaced yes) (effects (font (size 0.9 0.9)) (justify left)))
(text "M6-C1R1 candidate: REVIEW / ALL hardware measurements NOT RUN / no ordering or manufacture." (at 15 397 0) (effects (font (size 0.95 0.95)) (justify left top)))
(embedded_fonts no))
